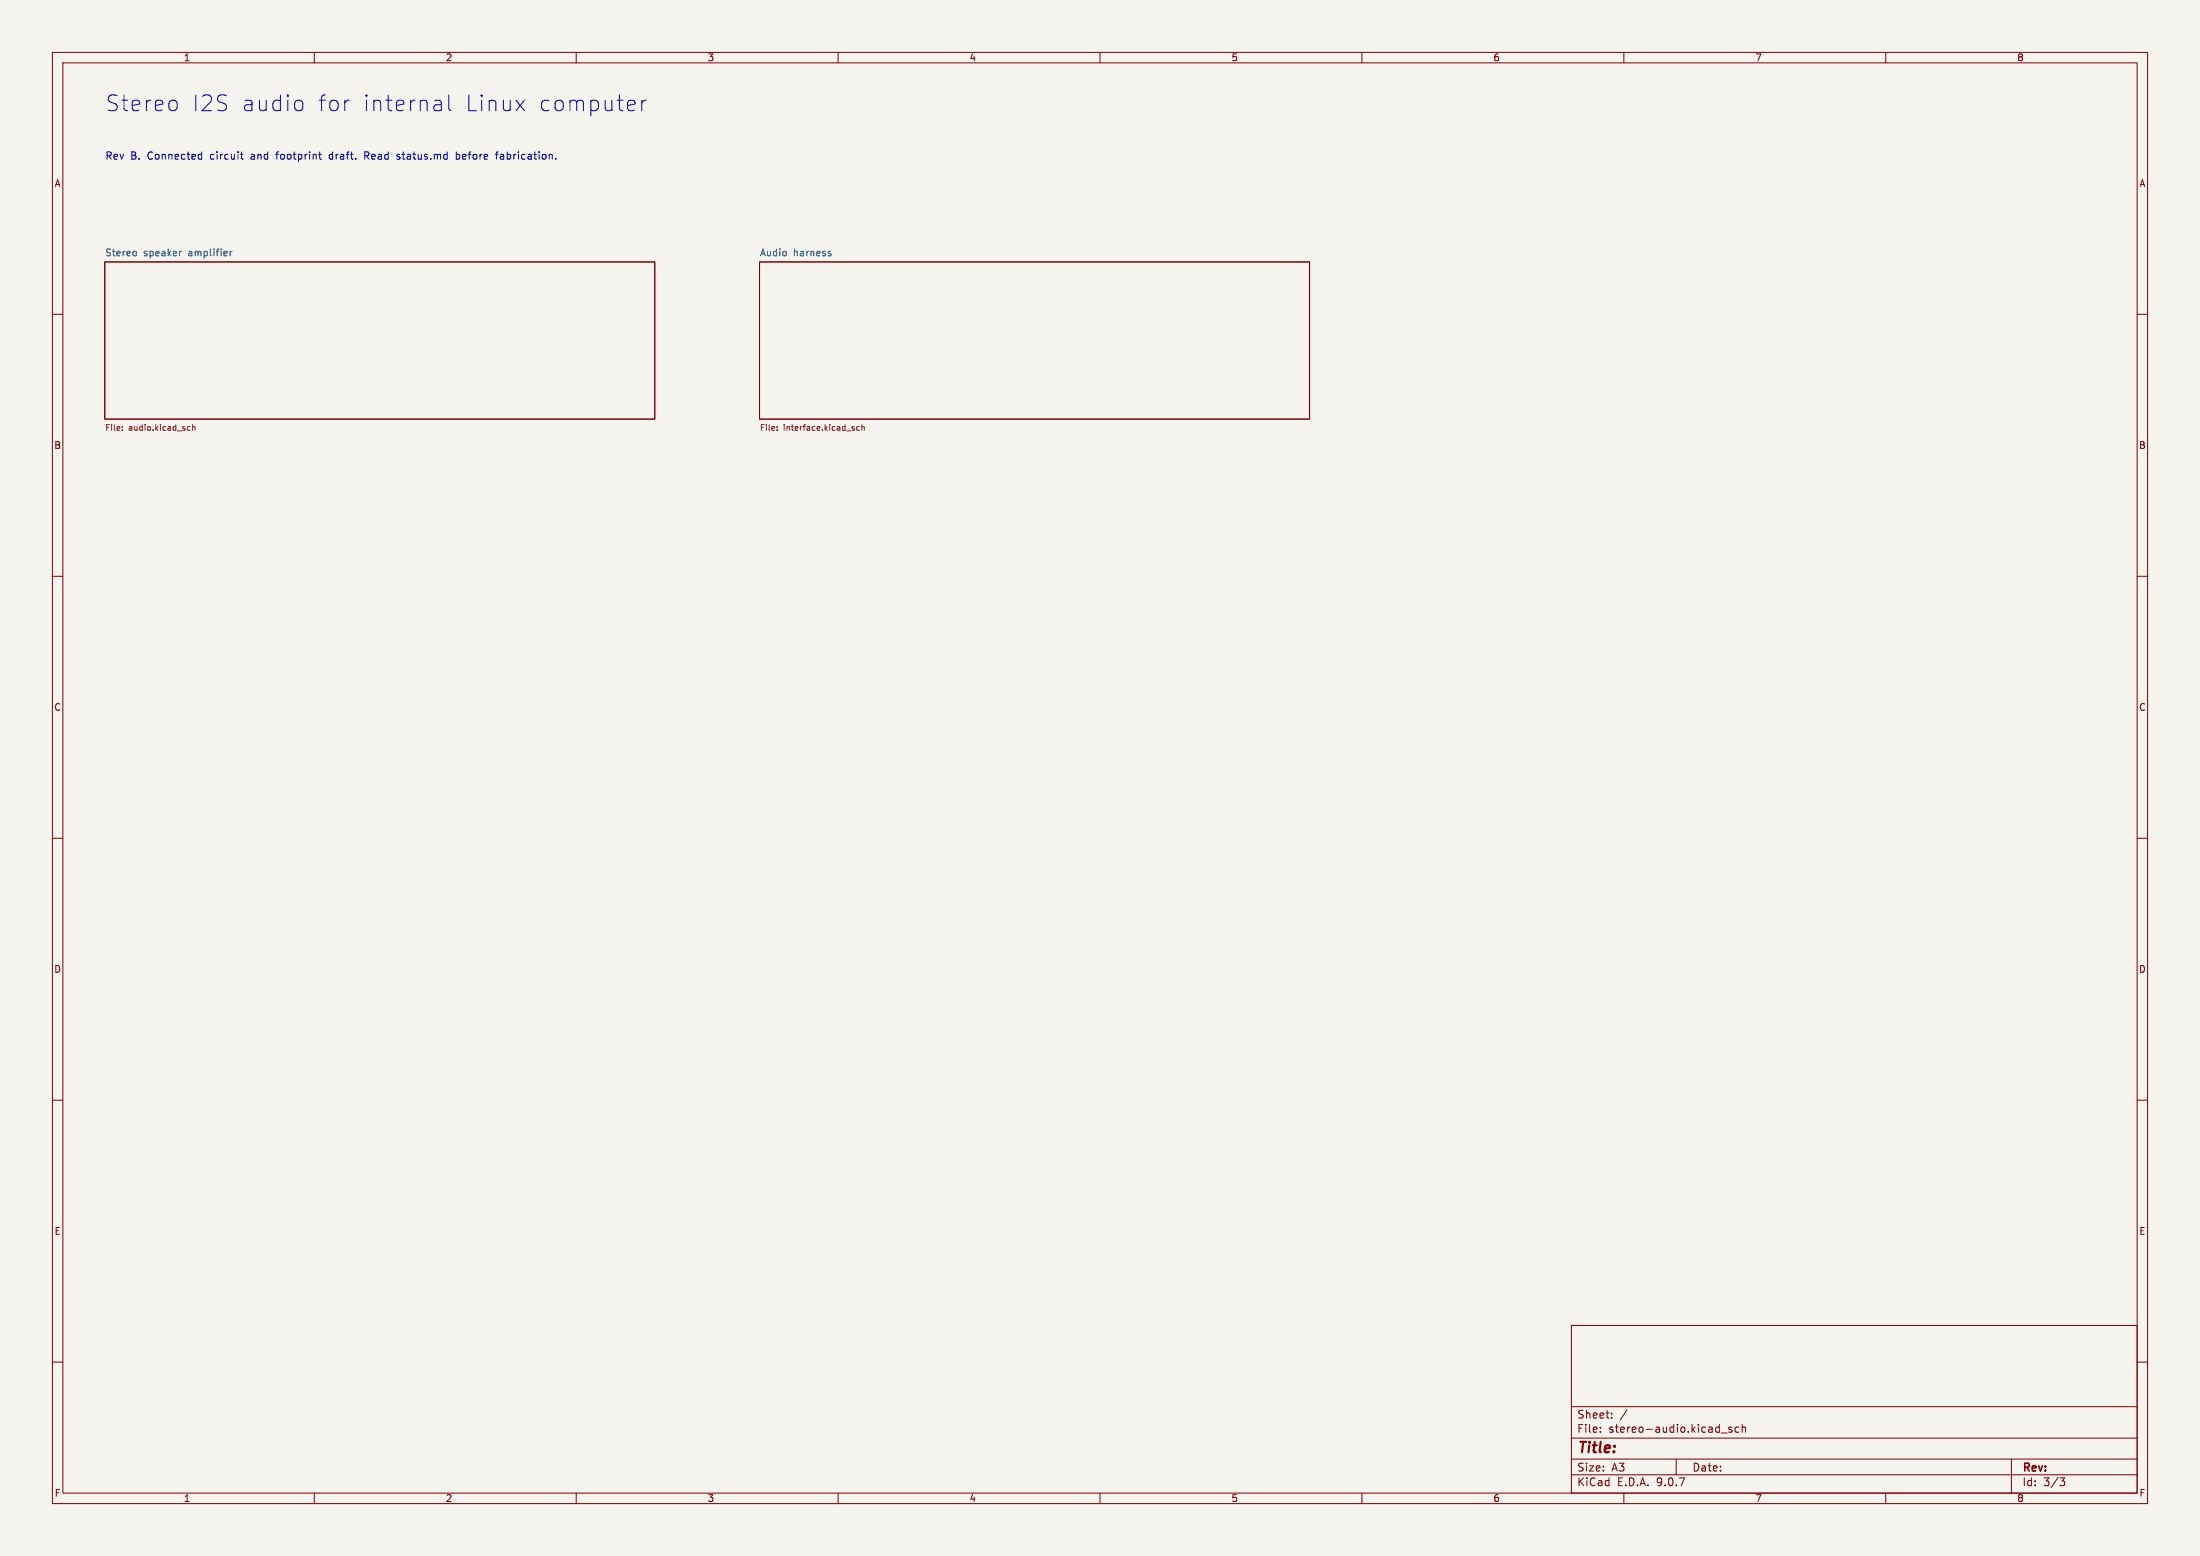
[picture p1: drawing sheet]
<svg xmlns="http://www.w3.org/2000/svg" width="420mm" height="297mm" viewBox="0 0 420 297" stroke-linecap="round" stroke-linejoin="round" font-family="sans-serif">
<path d="M0 0h420v297h-420z" fill="#f5f4ef" stroke="#f5f4ef" stroke-width=".19"/>
<g fill="none" stroke="#840000" stroke-width=".19">
<path d="M10 10h400v277h-400zM12 12h396v273h-396zM60 10v2M110 10v2M160 10v2M210 10v2M260 10v2M310 10v2M360 10v2M20 50h105v30h-105zM145 50h105v30h-105zM10 60h2"/>
<path d="M408 60h2M10 110h2M408 110h2M10 160h2M408 160h2M10 210h2M408 210h2M300 253h108v32h-108zM10 260h2M300 278.5h108M300 274.5h108M300 268.5h108"/>
<path d="M305.5 273.2v.2M305.5 272.5v.1M307.7 270.5v.2M307.7 269.8v.1M310.6 269.1l-1.3 1.9M320 278.5v3M328.6 273.5h1.1M330.6 272.5l-.4-.1-.2 .2 .1 .2 .5 .2v.3h-.6M331.9 272.5l-.4-.1-.3 .3 .2 .6h.5M332.6 272.5l.2-.1 .4 .1v.9M332.6 271.9v1.5M384 278.5v6.5"/>
<path d="M408 260h2M60 285v2M110 285v2M160 285v2M210 285v2M260 285v2M300 281.5h108M310 285v2M360 285v2M393.2 282.1h1l-.5 .6 .4 .1 .1 .5-.3 .3h-.5"/>
</g>
<path d="M25.8 48l.2 .2v.4l-.2 .2M34.6 48h-.2M43.9 48v.8M44.3 48l-.4 .2M158.3 48h.3M158.3 48.4l.3 .1 .1 .1-.2 .2h-.3" fill="none" stroke="#006464" stroke-width=".19"/>
<path d="M23.3 82v.1M23.3 81.5v.1M36 81.4l.3 .1M36.3 82.1h-.3M36.8 81.5h.4v.6M36.8 81v1.1M148.3 82v.1M148.3 81.5v.1M164.1 81.5l-.4-.1-.2 .2 .1 .5h.5M164.5 81.5h.5v.6M164.5 81v1.1" fill="none" stroke="#725600" stroke-width=".19"/>
<g fill="none" stroke="#0000c2" stroke-width=".19">
<path d="M33.5 19.3l.3 .4v.9l-.3 .4M57.2 19.1l.5 .3 .1 .3v.9l-.3 .4-.3 .1M66.4 19.1h.3M83.2 19.1h.6l.3 .2 .1 .3v1.5M84.2 19.8l-.2 .2h-.8M85.7 18.1v2.6l.1 .3 .3 .1M98.5 19.1l1.6 2M100.1 19.1l-1.6 2M120.2 19.1l.9 .2 .1 .5-1.4 .3M122.5 19.1v2M123.4 19.1a.77 .77 0 0 0-.9 .6M38.1 29.5h.4"/>
<path d="M38.5 29v1.4M38.5 30.3l-.4 .1M45.9 29.5h.5M46.1 29v1.2l.3 .2M60.8 29.5h.6M61 29v1.2l.4 .2M63 29.5l-.2 .2 .2 .6M69.6 29.7h.6M70.2 29h-.6v1.4M75.8 30.3h.5M76.3 29.5h-.3l-.2 .2v.2l.5 .1M84.2 21l-.2 .1h-.8"/>
<path d="M87.1 29.5h.4l.2 .1M87.1 29v1.4M87.7 30.3l-.2 .1-.4-.1M94.6 29.5h.5M95.1 29l-.3 .2v1.2M106.1 30.3v.1M121.1 21l-.9 .1"/>
</g>
<g font-size="4.2" fill="#0000c2">
<text x="20" y="21.5">Stereo</text>
<text x="36.4" y="21.5">I2S</text>
<text x="45.7" y="21.5">audio</text>
<text x="60.1" y="21.5">for</text>
<text x="68.6" y="21.5">internal</text>
<text x="88" y="21.5">Linux</text>
<text x="101.9" y="21.5">computer</text>
</g>
<text font-size="2.8" fill="#840000" x="301" y="277.9">Title:</text>
<g font-size="2.1" fill="#840000">
<text x="301" y="273.7">File:</text>
<text x="301" y="271">Sheet:</text>
<text x="307.1" y="273.7">stereo-audio.kicad_sch</text>
<text x="301" y="281.1">Size:</text>
<text x="307.6" y="281.1">A3</text>
<text x="323" y="281.1">Date:</text>
<text x="386" y="281.3">Rev:</text>
<text x="301" y="283.9">KiCad</text>
<text x="308.7" y="283.9">E.D.A.</text>
<text x="316.3" y="283.9">9.0.7</text>
<text x="386" y="283.9">Id:</text>
<text x="390.1" y="283.9">3/3</text>
</g>
<g font-size="1.9" fill="#0000c2">
<text x="20" y="30.7">Rev</text>
<text x="24.9" y="30.7">B.</text>
<text x="28.2" y="30.7">Connected</text>
<text x="40.3" y="30.7">circuit</text>
<text x="48.2" y="30.7">and</text>
<text x="53.3" y="30.7">footprint</text>
<text x="63.5" y="30.7">draft.</text>
<text x="70.4" y="30.7">Read</text>
<text x="76.8" y="30.7">status.md</text>
<text x="88.3" y="30.7">before</text>
<text x="96.1" y="30.7">fabrication.</text>
</g>
<g font-size="1.8" fill="#840000">
<text x="35" y="11.9">1</text>
<text x="85" y="11.9">2</text>
<text x="135" y="11.9">3</text>
<text x="185" y="11.9">4</text>
<text x="235" y="11.9">5</text>
<text x="285" y="11.9">6</text>
<text x="335" y="11.9">7</text>
<text x="385" y="11.9">8</text>
<text x="10.3" y="35.9">A</text>
<text x="408.3" y="35.9">A</text>
<text x="10.3" y="85.9">B</text>
<text x="408.2" y="85.9">B</text>
<text x="10.3" y="135.9">C</text>
<text x="408.2" y="135.9">C</text>
<text x="10.3" y="185.9">D</text>
<text x="408.2" y="185.9">D</text>
<text x="10.3" y="235.9">E</text>
<text x="408.3" y="235.9">E</text>
<text x="10.3" y="285.9">F</text>
<text x="35" y="286.9">1</text>
<text x="85" y="286.9">2</text>
<text x="135" y="286.9">3</text>
<text x="185" y="286.9">4</text>
<text x="235" y="286.9">5</text>
<text x="285" y="286.9">6</text>
<text x="335" y="286.9">7</text>
<text x="385" y="286.9">8</text>
<text x="408.3" y="285.9">F</text>
</g>
<g font-size="1.8" fill="#006464">
<text x="20" y="49">Stereo</text>
<text x="27.4" y="49">speaker</text>
<text x="36.1" y="49">amplifier</text>
<text x="145" y="49">Audio</text>
<text x="151.4" y="49">harness</text>
</g>
<g font-size="1.5" fill="#725600">
<text x="20" y="82.6">File:</text>
<text x="24.6" y="82.6">audio.kicad_sch</text>
<text x="145" y="82.6">File:</text>
<text x="149.6" y="82.6">interface.kicad_sch</text>
</g>
</svg>
